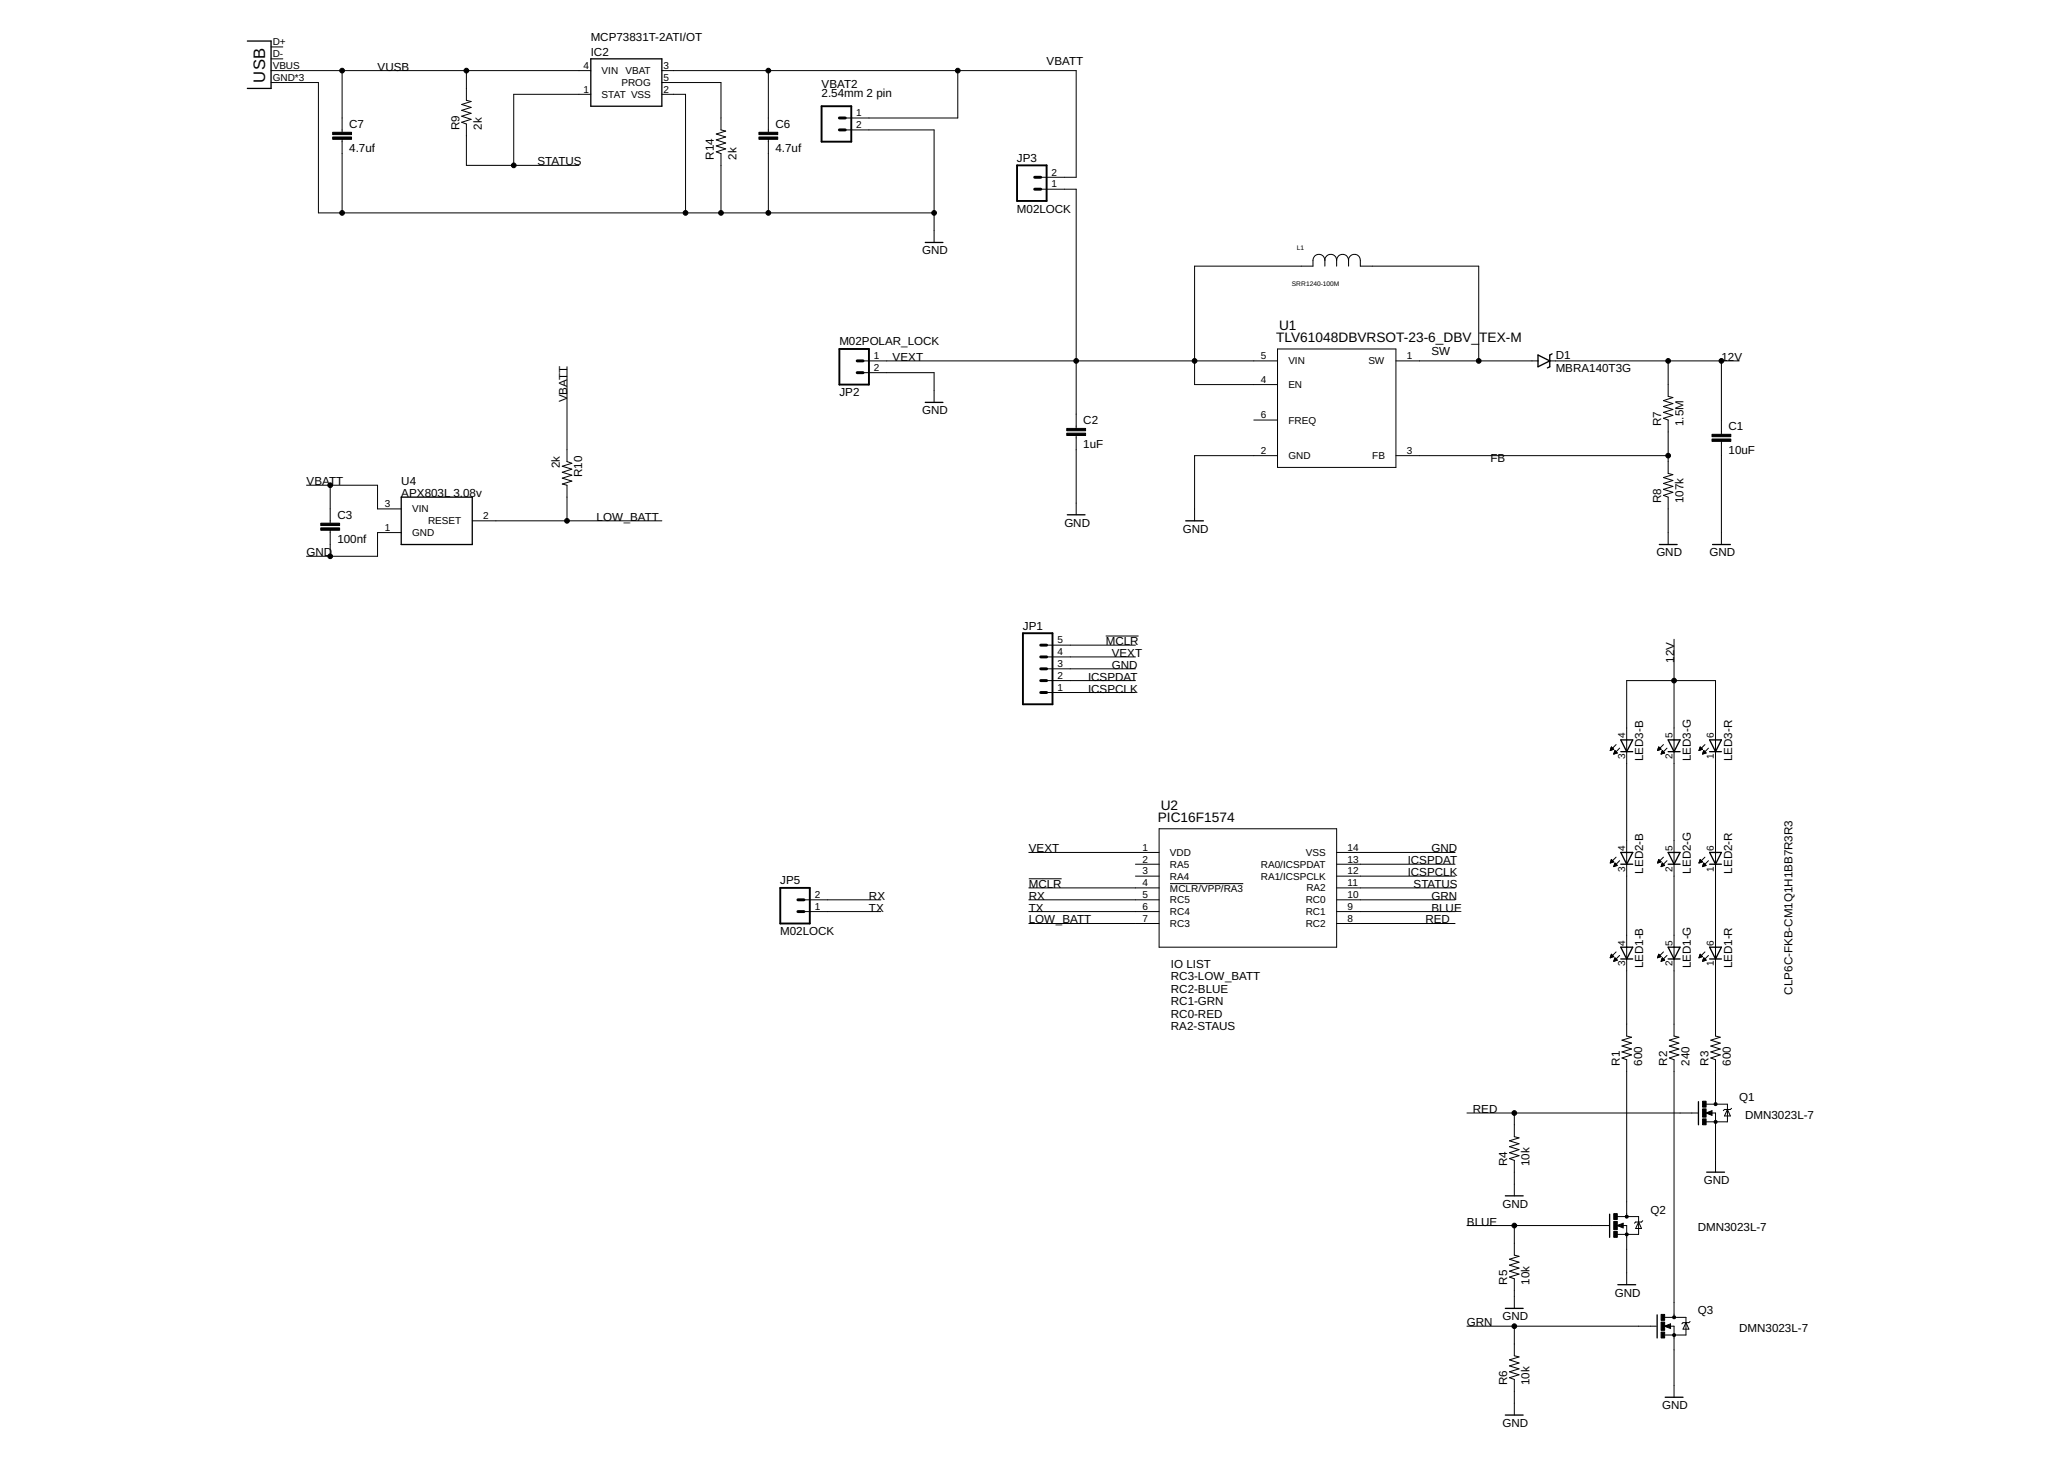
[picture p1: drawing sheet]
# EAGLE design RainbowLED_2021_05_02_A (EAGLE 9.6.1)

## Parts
C1  10uF  CAP1206  [1206]
C2  1uF  CAP1206  [1206]
C3  100nf  CAP1206  [1206]
C6  4.7uf  CAP1206  [1206]
C7  4.7uf  CAP1206  [1206]
D1  MBRA140T3G  DIODE-SCHOTTKY-MBRA140  [SMA-DIODE]
IC2  MCP73831T-2ATI/OT  MCP73831  [SOT23-5]
JP1  M05LOCK  [1X05_LOCK]
JP2  M02POLAR_LOCK  [MOLEX-1X2_LOCK]
JP3  M02LOCK  [1X02_LOCK]
JP4  USB-MICROB  [USB-MICROB]
JP5  M02LOCK  [1X02_LOCK]
L1  SRR1240-100M  [IND_BOURNS_SRR1240]
LED1  CLX6F-FKC-CKNNQDGBB7A363  OVSTRGBBCR8  [PLCC-6]
LED2  CLX6F-FKC-CKNNQDGBB7A363  OVSTRGBBCR8  [PLCC-6]
LED3  CLX6F-FKC-CKNNQDGBB7A363  OVSTRGBBCR8  [PLCC-6]
Q1  DMN3023L-7  MOSFET-NCHANNELBSS138  [SOT23-3]
Q2  DMN3023L-7  MOSFET-NCHANNELBSS138  [SOT23-3]
Q3  DMN3023L-7  MOSFET-NCHANNELBSS138  [SOT23-3]
R1  600  RESISTOR1206  [1206]
R2  240  RESISTOR1206  [1206]
R3  600  RESISTOR1206  [1206]
R4  10k  RESISTOR1206  [1206]
R5  10k  RESISTOR1206  [1206]
R6  10k  RESISTOR1206  [1206]
R7  1.5M  RESISTOR1206  [1206]
R8  107k  RESISTOR1206  [1206]
R9  2k  RESISTOR1206  [1206]
R10  2k  RESISTOR1206  [1206]
R14  2k  RESISTOR1206  [1206]
U1  TLV61048DBVRSOT-23-6_DBV_TEX-M  [SOT-23-6_DBV_TEX-M]
U2  PIC16F1574  PIC16F1503-I/SL  [SOIC14_SL]
U4  APX803L 3.08v  ADP160  [SOT23]
VBAT2  2.54mm 2 pin  M02JST-PTH-VERT  [JST-2-PTH-VERT]

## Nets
12V: C1.1 D1.C LED3.4(-B:A) LED3.5(-G:A) LED3.6(-R:A) R7.2
!MCLR: JP1.5 U2.4(!MCLR/VPP/RA3)
BLUE: Q2.1(G) R5.2 U2.9(RC1)
FB: R7.1 R8.2 U1.3(FB)
GND: C1.2 C2.2 C3.2 C6.2 C7.2 IC2.2(VSS) JP1.3 JP2.2 JP4.GND JP4.MT1(GND) JP4.MT2(GND) Q1.2(S) Q2.2(S) Q3.2(S) R4.1 R5.1 R6.1 R8.1 R14.1 U1.2(GND) U2.14(VSS) U4.1(GND) VBAT2.2
GRN: Q3.1(G) R6.2 U2.10(RC0)
ICSPCLK: JP1.1 U2.12(RA1/ICSPCLK)
ICSPDAT: JP1.2 U2.13(RA0/ICSPDAT)
LOW_BATT: R10.2 U2.7(RC3) U4.2(RESET)
N$1: LED2.4(-B:A) LED3.3(-B:C)
N$2: LED1.4(-B:A) LED2.3(-B:C)
N$3: LED2.5(-G:A) LED3.2(-G:C)
N$4: LED1.5(-G:A) LED2.2(-G:C)
N$5: LED2.6(-R:A) LED3.1(-R:C)
N$6: LED1.6(-R:A) LED2.1(-R:C)
N$7: LED1.3(-B:C) R1.2
N$8: LED1.2(-G:C) R2.2
N$9: LED1.1(-R:C) R3.2
N$10: Q1.3(D) R3.1
N$11: Q2.3(D) R1.1
N$12: Q3.3(D) R2.1
N$25: IC2.5(PROG) R14.2
RED: Q1.1(G) R4.2 U2.8(RC2)
RX: JP5.2 U2.5(RC5)
STATUS: IC2.1(STAT) R9.1 U2.11(RA2)
SW: D1.A L1.1 U1.1(SW)
TX: JP5.1 U2.6(RC4)
VBATT: C3.1 C6.1 IC2.3(VBAT) JP3.2 R10.1 U4.3(VIN) VBAT2.1
VEXT: C2.1 JP1.4 JP2.1 JP3.1 L1.2 U1.4(EN) U1.5(VIN) U2.1(VDD)
VUSB: C7.1 IC2.4(VIN) JP4.VBUS R9.2
Unconnected: JP4.D+ JP4.D- U1.6(FREQ) U2.2(RA5) U2.3(RA4)

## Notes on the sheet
- ‎CLP6C-FKB-CM1Q1H1BB7R3R3‎
- IO LIST
  RC3-LOW_BATT
  RC2-BLUE 
  RC1-GRN 
  RC0-RED
  RA2-STAUS
- ‎DMN3023L-7‎
- ‎DMN3023L-7‎
- ‎DMN3023L-7‎

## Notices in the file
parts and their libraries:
SparkFun-Connectors: Licensing: Creative Commons ShareAlike 4.0 International - https://creativecommons.org/licenses/by-sa/4.0
tlv61048: COPYRIGHT: Copyright (C) 2018 Accelerated Designs. All rights reserved
